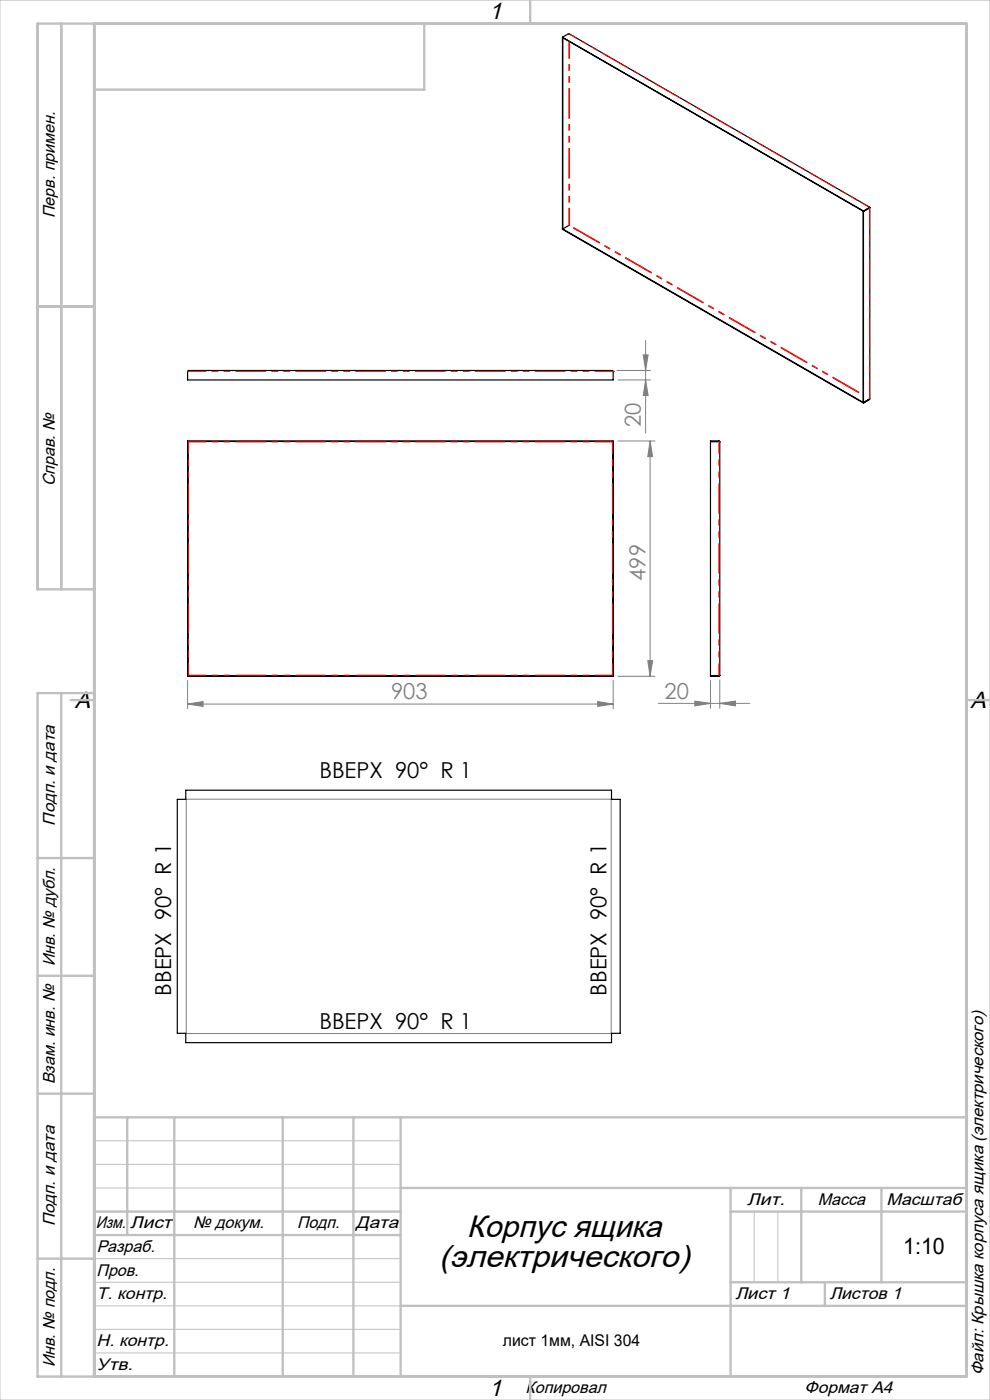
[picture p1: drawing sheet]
<svg xmlns="http://www.w3.org/2000/svg" width="210mm" height="297mm" viewBox="0 0 210 297" stroke-linecap="round" stroke-linejoin="round" font-family="sans-serif">
<g fill="none" stroke="#808080" stroke-width=".21">
<path d="M130.9 78.6h7.1M136.5 75.3h1l-.6 3.3zM136.9 72.2v19.7M131.1 93.6h7.8M131.1 80.6h6.9M136.9 80.6l.6 3.3h-1zM137.9 93.6l.5 3.3h-1zM137.9 93.6v49.9M39.8 149.4l3.3-.6v1.1zM39.8 144.4v6M39.8 149.4h90.3M126.8 148.8l3.3 .6-3.3 .5z"/>
<path d="M130.1 144.4v6M131.1 143.5h7.8M137.4 140.2h1l-.5 3.3zM139.7 149.2h19.3M147.4 148.7l3.3 .5-3.3 .6zM150.7 144.4v5.8M152.7 149.2l3.3-.5v1.1zM152.7 144.2v6M39.4 169.5h90.3M39.5 169.6v49.6M129.6 169.6v49.6M39.4 219.2h90.3"/>
</g>
<path d="M0 0h210v297h-210zM20 242h65M20 247h65M20 252h65M160 257v15M165 257v15M20 267h65M20 272h65M20 277h65M20 282h65M20 287h65" fill="none" stroke="#c0c0c0" stroke-width=".21"/>
<g fill="none" stroke="#c0c0c0" stroke-width=".5">
<path d="M13 5v120M20 5v287M90 5v14h-70M112.5 0v5M8 65h12M20 125h-12v-120h197v287h-197v-145h12M13 147v145M15 148.5h5M205 148.5h5M8 182h12M8 207h12M8 232h12"/>
<path d="M20 237h185M27 237v25M37 237v55M60 237v55M75 237v55M85 237v55M20 257h65M85 252h120M155 252v40M155 257h50M170 252v20M187 252v20"/>
<path d="M8 267h12M20 262h65M85 277h120M155 272h50M175 272v5M112.5 292v5"/>
</g>
<g fill="#808080">
<path d="M147.4 148.7l3.3 .5-3.3 .6zM152.7 149.2l3.3-.5v1.1z"/>
<path d="M39.8 149.4l3.3-.6v1.1zM126.8 148.8l3.3 .6-3.3 .5z"/>
<path d="M137.9 93.6l.5 3.3h-1zM137.4 140.2h1l-.5 3.3zM136.5 75.3h1l-.6 3.3zM136.9 80.6l.6 3.3h-1z"/>
</g>
<g fill="none" stroke="#000" stroke-width=".25">
<path d="M119.3 7.9l1.3-.7h.2l63.7 36.8-1.3 .8M119.3 7.9l63.9 36.9M119.3 7.9v40.7l63.9 36.9M119.4 8l63.8 36.8M119.4 8v40.6M119.4 8h.1M119.3 48.5l63.9 36.9M119.3 48.5h.1M119.3 48.5l.1 .1M120.8 47.8h-.1M120.8 47.8l-1.4 .8M120.8 47.8h.1"/>
<path d="M183.1 44.8h.1M183.1 44.8l.1 40.6M183.2 44.8v40.7M184.4 44v.1M184.4 44l-1.2 .8M184.4 44.1l-1.2 .7M184.4 44h.1M184.5 44.1l-.1 40.6M39.8 78.8h.1M39.8 78.8l.1-.2h90l.2 .2M39.8 78.8v1.8h90.3v-1.8M130.1 78.8h.1"/>
<path d="M39.8 93.6h90.3v49.9h-90.3zM39.8 93.7h.1M39.9 93.7h90.1M39.9 93.7h.1M39.9 93.7v49.6M130 93.7h.1M130 93.7v49.6M150.7 93.7h1.8M152.5 93.7l.2 .1M152.5 93.7h.1M152.5 93.6l.2 .2M152.5 93.6h-1.8v49.9h1.8"/>
<path d="M152.5 93.6v.1M152.7 93.8v49.5M184.4 84.7v.1M184.4 84.7l-1.2 .7M184.4 84.8l-1.2 .7M184.5 84.6l-.1 .2M39.9 143.3h90.1M39.9 143.3h.1M130 143.3h.1M150.7 143.3h1.8M152.5 143.3h.1M152.5 143.4v.1"/>
<path d="M152.6 143.3l-.1 .1M152.7 143.3l-.2 .2M152.7 143.3h-.2M39.4 167.6h90.3v2h1.9v49.6h-1.9v2h-90.3v-2h-1.8v-49.6h1.8z"/>
</g>
<path d="M120.7 8.7v39.1M40 93.7h89.9M129.9 143.2h-89.9" fill="none" stroke="#f00" stroke-width=".21" stroke-dasharray="6.3 1.3 1.3 1.3 1.3 1.3" stroke-dashoffset="2.7"/>
<path d="M129.9 93.7v49.5M40 143.2v-49.5" fill="none" stroke="#f00" stroke-width=".21" stroke-dasharray="6.3 1.3 1.3 1.3 1.3 1.3" stroke-dashoffset="3.8"/>
<path d="M152.5 93.7v49.6" fill="none" stroke="#f00" stroke-width=".21" stroke-dasharray="6.3 1.3 1.3 1.3 1.3 1.3" stroke-dashoffset="3.7"/>
<path d="M120.6 7.1l63.9 36.9" fill="none" stroke="#f00" stroke-width=".21" stroke-dasharray="6.3 1.3 1.3 1.3 1.3 1.3" stroke-dashoffset="4.4"/>
<path d="M184.5 44.1v40.5" fill="none" stroke="#f00" stroke-width=".21" stroke-dasharray="6.3 1.3 1.3 1.3 1.3 1.3" stroke-dashoffset="2"/>
<path d="M183.1 83.7l-62.3-35.9" fill="none" stroke="#f00" stroke-width=".21" stroke-dasharray="6.3 1.3 1.3 1.3 1.3 1.3" stroke-dashoffset="-1"/>
<path d="M120.8 47.8v-39" fill="none" stroke="#f00" stroke-width=".21" stroke-dasharray="6.3 1.3 1.3 1.3 1.3 1.3" stroke-dashoffset="2.8"/>
<path d="M120.7 47.8l62.4 36.1" fill="none" stroke="#f00" stroke-width=".21" stroke-dasharray="6.3 1.3 1.3 1.3 1.3 1.3" stroke-dashoffset="-1.1"/>
<path d="M39.8 78.8h90.3" fill="none" stroke="#f00" stroke-width=".21" stroke-dasharray="6.3 1.3 1.3 1.3 1.3 1.3" stroke-dashoffset="2.5"/>
<g font-size="6.6">
<text x="99" y="262.4">Корпус ящика</text>
<text x="93.2" y="268.8">(электрического)</text>
</g>
<g font-size="5">
<text x="103.7" y="4.1">1</text>
<text x="15.9" y="150.1">A</text>
<text x="205.9" y="150.1">A</text>
<text x="103.7" y="296.1">1</text>
</g>
<text font-size="4.8" x="191.6" y="266">1:10</text>
<g font-size="4.7" fill="#808080">
<text x="136" y="90.6" transform="rotate(-90 136 90.6)">20</text>
<text x="136.9" y="123.2" transform="rotate(-90 136.9 123.2)">499</text>
<text x="83" y="148.3">903</text>
<text x="141" y="148.2">20</text>
</g>
<g font-size="4.7">
<text x="67.7" y="165">ВВЕРХ 90° R 1</text>
<text x="36.3" y="211.2" transform="rotate(-90 36.3 211.2)">ВВЕРХ 90° R 1</text>
<text x="128.6" y="211.2" transform="rotate(-90 128.6 211.2)">ВВЕРХ 90° R 1</text>
<text x="67.7" y="218.3">ВВЕРХ 90° R 1</text>
</g>
<g font-size="3.6">
<text x="11.6" y="46.3" transform="rotate(-90 11.6 46.3)">Перв. примен.</text>
<text x="11.6" y="103.2" transform="rotate(-90 11.6 103.2)">Справ. №</text>
<text x="11.6" y="175.1" transform="rotate(-90 11.6 175.1)">Подп. и дата</text>
<text x="11.6" y="205" transform="rotate(-90 11.6 205)">Инв. № дубл.</text>
<text x="11.6" y="230" transform="rotate(-90 11.6 230)">Взам. инв. №</text>
<text x="158.5" y="255.6">Лит.</text>
<text x="173.5" y="255.6">Масса</text>
<text x="188.1" y="255.6">Масштаб</text>
<text x="11.6" y="260.1" transform="rotate(-90 11.6 260.1)">Подп. и дата</text>
<text x="20.3" y="260.6">Изм.</text>
<text x="27.6" y="260.6">Лист</text>
<text x="41" y="260.6">№ докум.</text>
<text x="63" y="260.6">Подп.</text>
<text x="75.5" y="260.6">Дата</text>
<text x="20.5" y="265.6">Разраб.</text>
<text x="20.5" y="275.6">Т. контр.</text>
<text x="20.5" y="270.6">Пров.</text>
<text x="156" y="275.6">Лист 1</text>
<text x="176" y="275.6">Листов 1</text>
<text x="20.5" y="285.6">Н. контр.</text>
<text x="11.6" y="290" transform="rotate(-90 11.6 290)">Инв. № подл.</text>
<text x="20.5" y="290.6">Утв.</text>
<text x="208.6" y="291.8" transform="rotate(-90 208.6 291.8)">Файл: Крышка корпуса ящика (электрического)</text>
<text x="111.5" y="295.6">Копировал</text>
<text x="170.7" y="295.6">Формат А4</text>
</g>
<text font-size="3.4" x="106.7" y="285.6">лист 1мм, AISI 304</text>
</svg>
